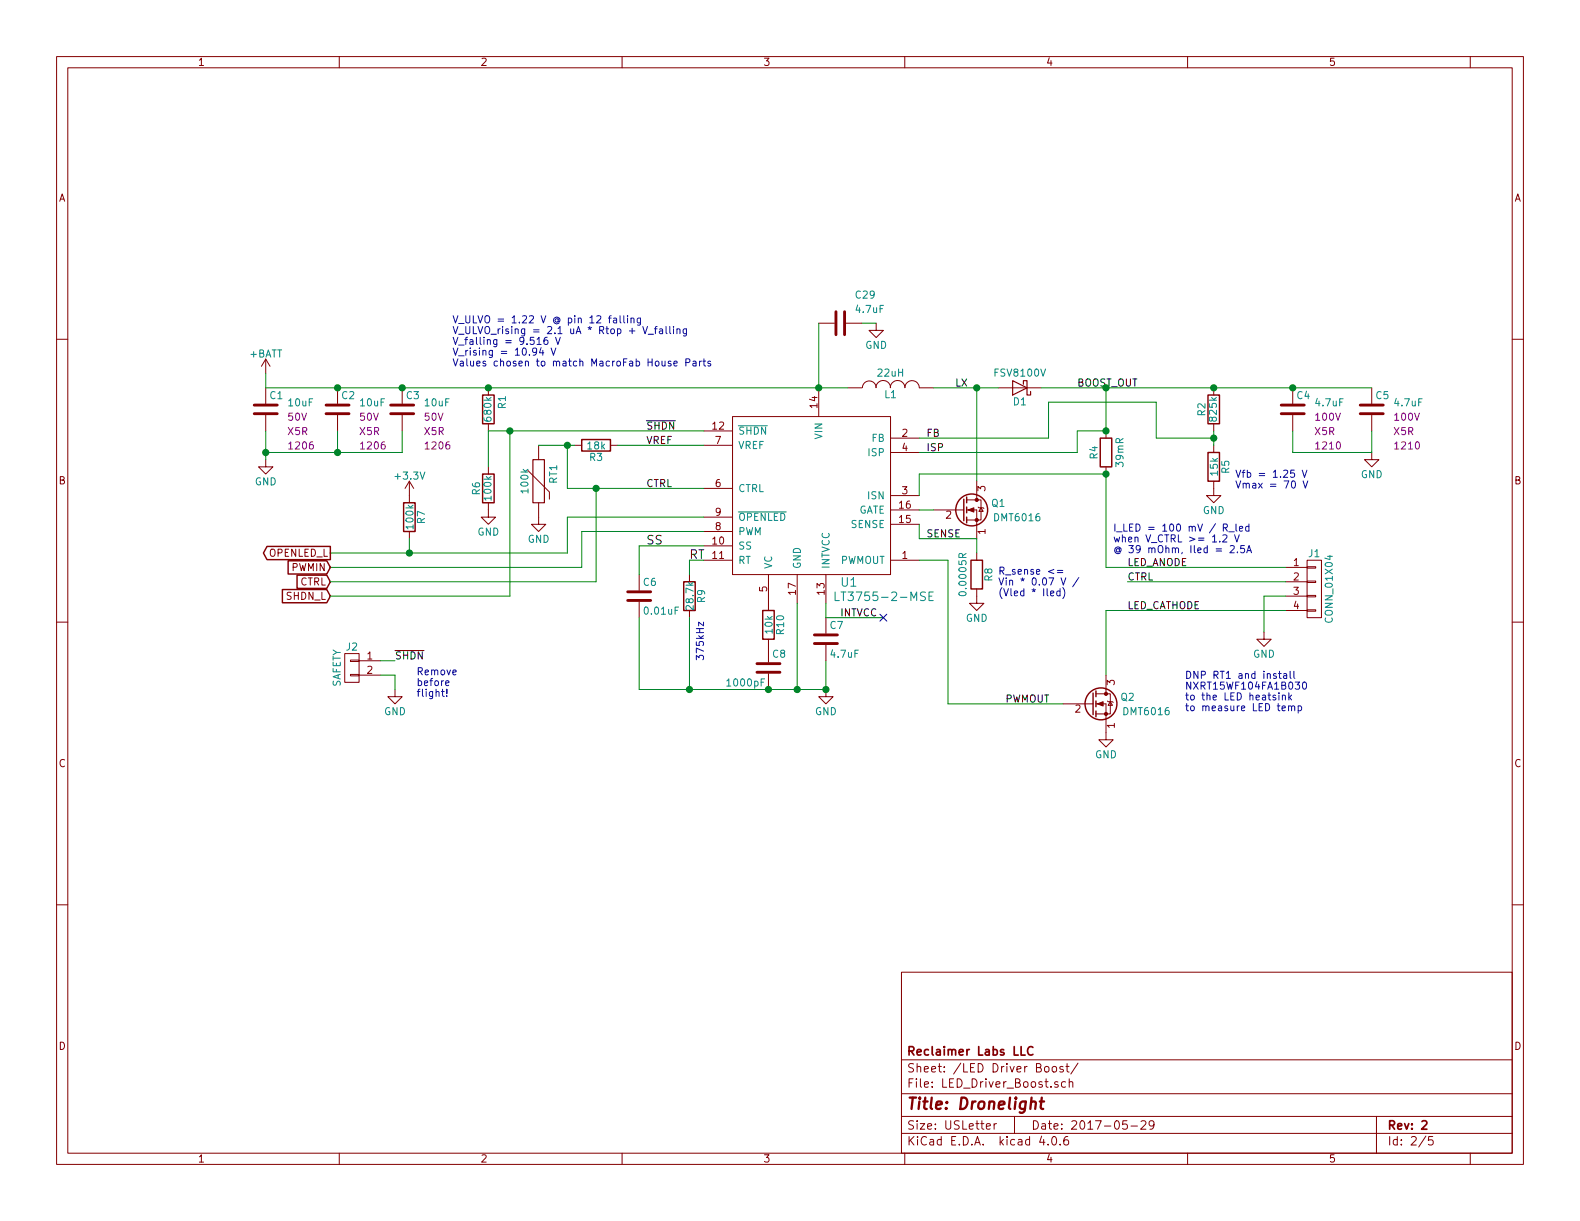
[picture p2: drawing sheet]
EESchema Schematic File Version 2
LIBS:dronelight-rescue
LIBS:Jason_Custom_Home
LIBS:power
LIBS:device
LIBS:transistors
LIBS:conn
LIBS:linear
LIBS:regul
LIBS:74xx
LIBS:cmos4000
LIBS:adc-dac
LIBS:memory
LIBS:xilinx
LIBS:microcontrollers
LIBS:dsp
LIBS:microchip
LIBS:analog_switches
LIBS:motorola
LIBS:texas
LIBS:intel
LIBS:audio
LIBS:interface
LIBS:digital-audio
LIBS:philips
LIBS:display
LIBS:cypress
LIBS:siliconi
LIBS:opto
LIBS:atmel
LIBS:contrib
LIBS:valves
LIBS:dronelight-cache
EELAYER 25 0
EELAYER END
$Descr USLetter 11000 8500
encoding utf-8
Sheet 2 5
Title "Dronelight"
Date "2017-05-29"
Rev "2"
Comp "Reclaimer Labs LLC"
Comment1 ""
Comment2 ""
Comment3 ""
Comment4 ""
$EndDescr
Text Label 5850 4300 0    50   ~ 0
INTVCC
$Comp
L +BATT #PWR01
U 1 1
P 1850 2600
F 0 "#PWR01" H 1850 2450 50  0001 C CNN
F 1 "+BATT" H 1850 2740 50  0000 C CNN
F 2 "" H 1850 2600 50  0000 C CNN
F 3 "" H 1850 2600 50  0000 C CNN
	1    1850 2600
	1    0    0    -1  
$EndComp
$Comp
L D_Schottky D1
U 1 1
P 7100 2700
F 0 "D1" H 7100 2800 50  0000 C CNN
F 1 "FSV8100V" H 7100 2600 50  0000 C CNN
F 2 "Reclaimer_Labs:TO-277_3L_Diode" H 7100 2700 50  0001 C CNN
F 3 "" H 7100 2700 50  0000 C CNN
F 4 "Fairchild-ON" H 7100 2700 60  0001 C CNN "Manufacturer"
F 5 "FSV8100V" H 7100 2700 60  0001 C CNN "Manufacturer Part Number"
F 6 "Digikey" H 7100 2700 60  0001 C CNN "Supplier 1"
F 7 "FSV8100VCT-ND" H 7100 2700 60  0001 C CNN "Supplier 1 Part Number"
	1    7100 2700
	-1   0    0    1   
$EndComp
$Comp
L INDUCTOR L1
U 1 1
P 6200 2700
F 0 "L1" V 6150 2700 50  0000 C CNN
F 1 "22uH" V 6300 2700 50  0000 C CNN
F 2 "Reclaimer_Labs:Inductor_DR127" H 6200 2700 50  0001 C CNN
F 3 "" H 6200 2700 50  0000 C CNN
F 4 "Eaton" V 6200 2700 60  0001 C CNN "Manufacturer"
F 5 "DR127-220-R" V 6200 2700 60  0001 C CNN "Manufacturer Part Number"
F 6 "Digikey" V 6200 2700 60  0001 C CNN "Supplier 1"
F 7 "513-1044-1-ND" V 6200 2700 60  0001 C CNN "Supplier 1 Part Number"
	1    6200 2700
	0    -1   -1   0   
$EndComp
$Comp
L LT3755-2-MSE U1
U 1 1
P 5650 3450
F 0 "U1" H 5850 2850 60  0000 L CNN
F 1 "LT3755-2-MSE" H 5800 2750 60  0000 L CNN
F 2 "Housings_SSOP:MSOP-16-1EP_3x4mm_Pitch0.5mm" H 5650 3450 60  0001 C CNN
F 3 "" H 5650 3450 60  0000 C CNN
F 4 "Linear" H 5650 3450 60  0001 C CNN "Manufacturer"
F 5 "LT3755EMSE-2#PBF" H 5650 3450 60  0001 C CNN "Manufacturer Part Number"
F 6 "Digikey" H 5650 3450 60  0001 C CNN "Supplier 1"
F 7 "LT3755EMSE-2#PBF-ND" H 5650 3450 60  0001 C CNN "Supplier 1 Part Number"
	1    5650 3450
	1    0    0    -1  
$EndComp
$Comp
L Q_NMOS_SGD Q1
U 1 1
P 6700 3550
F 0 "Q1" H 7000 3600 50  0000 R CNN
F 1 "DMT6016" H 7250 3500 50  0000 R CNN
F 2 "Reclaimer_Labs:POWERDI5060-8" H 6900 3650 50  0001 C CNN
F 3 "" H 6700 3550 50  0000 C CNN
F 4 "Diodes Inc" H 6700 3550 60  0001 C CNN "Manufacturer"
F 5 "DMT6016LPS-13" H 6700 3550 60  0001 C CNN "Manufacturer Part Number"
	1    6700 3550
	1    0    0    -1  
$EndComp
$Comp
L R R8
U 1 1
P 6800 4000
F 0 "R8" V 6880 4000 50  0000 C CNN
F 1 "0.0005R" V 6700 4000 50  0000 C CNN
F 2 "Reclaimer_Labs:CST0612" V 6730 4000 50  0001 C CNN
F 3 "" H 6800 4000 50  0000 C CNN
F 4 "Bourns" V 6800 4000 60  0001 C CNN "Manufacturer"
F 5 "CST0612-FC-R0005-E" V 6800 4000 60  0001 C CNN "Manufacturer Part Number"
	1    6800 4000
	1    0    0    -1  
$EndComp
$Comp
L GND #PWR02
U 1 1
P 6800 4150
F 0 "#PWR02" H 6800 3900 50  0001 C CNN
F 1 "GND" H 6800 4000 50  0000 C CNN
F 2 "" H 6800 4150 50  0000 C CNN
F 3 "" H 6800 4150 50  0000 C CNN
	1    6800 4150
	1    0    0    -1  
$EndComp
$Comp
L GND #PWR03
U 1 1
P 7700 5100
F 0 "#PWR03" H 7700 4850 50  0001 C CNN
F 1 "GND" H 7700 4950 50  0000 C CNN
F 2 "" H 7700 5100 50  0000 C CNN
F 3 "" H 7700 5100 50  0000 C CNN
	1    7700 5100
	1    0    0    -1  
$EndComp
$Comp
L GND #PWR04
U 1 1
P 8450 3400
F 0 "#PWR04" H 8450 3150 50  0001 C CNN
F 1 "GND" H 8450 3250 50  0000 C CNN
F 2 "" H 8450 3400 50  0000 C CNN
F 3 "" H 8450 3400 50  0000 C CNN
	1    8450 3400
	1    0    0    -1  
$EndComp
$Comp
L GND #PWR05
U 1 1
P 9550 3150
F 0 "#PWR05" H 9550 2900 50  0001 C CNN
F 1 "GND" H 9550 3000 50  0000 C CNN
F 2 "" H 9550 3150 50  0000 C CNN
F 3 "" H 9550 3150 50  0000 C CNN
	1    9550 3150
	1    0    0    -1  
$EndComp
$Comp
L C C7
U 1 1
P 5750 4450
F 0 "C7" H 5775 4550 50  0000 L CNN
F 1 "4.7uF" H 5775 4350 50  0000 L CNN
F 2 "Capacitors_SMD:C_0805" H 5788 4300 50  0001 C CNN
F 3 "" H 5750 4450 50  0000 C CNN
F 4 "Samsung" H 5750 4450 60  0001 C CNN "Manufacturer"
F 5 "CL21A475KOFNNNE" H 5750 4450 60  0001 C CNN "Manufacturer Part Number"
	1    5750 4450
	1    0    0    -1  
$EndComp
$Comp
L GND #PWR06
U 1 1
P 5750 4800
F 0 "#PWR06" H 5750 4550 50  0001 C CNN
F 1 "GND" H 5750 4650 50  0000 C CNN
F 2 "" H 5750 4800 50  0000 C CNN
F 3 "" H 5750 4800 50  0000 C CNN
	1    5750 4800
	1    0    0    -1  
$EndComp
$Comp
L C C8
U 1 1
P 5350 4650
F 0 "C8" H 5375 4750 50  0000 L CNN
F 1 "1000pF" H 5050 4550 50  0000 L CNN
F 2 "Capacitors_SMD:C_0603" H 5388 4500 50  0001 C CNN
F 3 "" H 5350 4650 50  0000 C CNN
F 4 "MacroFab" H 5350 4650 60  0001 C CNN "Manufacturer"
F 5 "MF-CAP-0603-1nF" H 5350 4650 60  0001 C CNN "Manufacturer Part Number"
	1    5350 4650
	1    0    0    -1  
$EndComp
$Comp
L R R9
U 1 1
P 4800 4150
F 0 "R9" V 4880 4150 50  0000 C CNN
F 1 "28.7k" V 4800 4150 50  0000 C CNN
F 2 "Resistors_SMD:R_0603" V 4730 4150 50  0001 C CNN
F 3 "" H 4800 4150 50  0000 C CNN
F 4 "Panasonic" V 4800 4150 60  0001 C CNN "Manufacturer"
F 5 "ERJ-3EKF2872V" V 4800 4150 60  0001 C CNN "Manufacturer Part Number"
F 6 "Digikey" V 4800 4150 60  0001 C CNN "Supplier 1"
F 7 "P28.7KHCT-ND" V 4800 4150 60  0001 C CNN "Supplier 1 Part Number"
	1    4800 4150
	1    0    0    -1  
$EndComp
$Comp
L C C6
U 1 1
P 4450 4150
F 0 "C6" H 4475 4250 50  0000 L CNN
F 1 "0.01uF" H 4475 4050 50  0000 L CNN
F 2 "Capacitors_SMD:C_0603" H 4488 4000 50  0001 C CNN
F 3 "" H 4450 4150 50  0000 C CNN
F 4 "MacroFab" H 4450 4150 60  0001 C CNN "Manufacturer"
F 5 "MF-CAP-0603-0.01uF" H 4450 4150 60  0001 C CNN "Manufacturer Part Number"
	1    4450 4150
	1    0    0    -1  
$EndComp
$Comp
L R R7
U 1 1
P 2850 3600
F 0 "R7" V 2930 3600 50  0000 C CNN
F 1 "100k" V 2850 3600 50  0000 C CNN
F 2 "Resistors_SMD:R_0603" V 2780 3600 50  0001 C CNN
F 3 "" H 2850 3600 50  0000 C CNN
F 4 "MacroFab" V 2850 3600 60  0001 C CNN "Manufacturer"
F 5 "MF-RES-0603-100K" V 2850 3600 60  0001 C CNN "Manufacturer Part Number"
	1    2850 3600
	1    0    0    -1  
$EndComp
$Comp
L PTC RT1
U 1 1
P 3750 3350
F 0 "RT1" V 3850 3400 50  0000 C CNN
F 1 "100k" V 3650 3350 50  0000 C CNN
F 2 "Resistors_SMD:R_0603" H 3750 3350 60  0001 C CNN
F 3 "" H 3750 3350 60  0000 C CNN
F 4 "Murata" V 3750 3350 60  0001 C CNN "Manufacturer"
F 5 "NCP18WF104J03RB" V 3750 3350 60  0001 C CNN "Manufacturer Part Number"
F 6 "Digikey" V 3750 3350 60  0001 C CNN "Supplier 1"
F 7 "490-2430-1-ND" V 3750 3350 60  0001 C CNN "Supplier 1 Part Number"
	1    3750 3350
	1    0    0    -1  
$EndComp
$Comp
L R R3
U 1 1
P 4150 3100
F 0 "R3" V 4230 3100 50  0000 C CNN
F 1 "18k" V 4150 3100 50  0000 C CNN
F 2 "Resistors_SMD:R_0603" V 4080 3100 50  0001 C CNN
F 3 "" H 4150 3100 50  0000 C CNN
F 4 "MacroFab" V 4150 3100 60  0001 C CNN "Manufacturer"
F 5 "MF-RES-0603-18K" V 4150 3100 60  0001 C CNN "Manufacturer Part Number"
	1    4150 3100
	0    1    1    0   
$EndComp
$Comp
L GND #PWR07
U 1 1
P 3750 3600
F 0 "#PWR07" H 3750 3350 50  0001 C CNN
F 1 "GND" H 3750 3450 50  0000 C CNN
F 2 "" H 3750 3600 50  0000 C CNN
F 3 "" H 3750 3600 50  0000 C CNN
	1    3750 3600
	1    0    0    -1  
$EndComp
$Comp
L R R6
U 1 1
P 3400 3400
F 0 "R6" V 3480 3400 50  0000 C CNN
F 1 "100k" V 3400 3400 50  0000 C CNN
F 2 "Resistors_SMD:R_0603" V 3330 3400 50  0001 C CNN
F 3 "" H 3400 3400 50  0000 C CNN
F 4 "MacroFab" V 3400 3400 60  0001 C CNN "Manufacturer"
F 5 "MF-RES-0603-100K" V 3400 3400 60  0001 C CNN "Manufacturer Part Number"
	1    3400 3400
	-1   0    0    1   
$EndComp
$Comp
L R R1
U 1 1
P 3400 2850
F 0 "R1" V 3300 2800 50  0000 C CNN
F 1 "680k" V 3400 2850 50  0000 C CNN
F 2 "Resistors_SMD:R_0603" V 3330 2850 50  0001 C CNN
F 3 "" H 3400 2850 50  0000 C CNN
F 4 "MacroFab" V 3400 2850 60  0001 C CNN "Manufacturer"
F 5 "MF-RES-0603-680K" V 3400 2850 60  0001 C CNN "Manufacturer Part Number"
	1    3400 2850
	-1   0    0    1   
$EndComp
$Comp
L GND #PWR08
U 1 1
P 3400 3550
F 0 "#PWR08" H 3400 3300 50  0001 C CNN
F 1 "GND" H 3400 3400 50  0000 C CNN
F 2 "" H 3400 3550 50  0000 C CNN
F 3 "" H 3400 3550 50  0000 C CNN
	1    3400 3550
	1    0    0    -1  
$EndComp
$Comp
L +3.3V #PWR09
U 1 1
P 2850 3450
F 0 "#PWR09" H 2850 3300 50  0001 C CNN
F 1 "+3.3V" H 2850 3590 50  0000 C CNN
F 2 "" H 2850 3450 50  0000 C CNN
F 3 "" H 2850 3450 50  0000 C CNN
	1    2850 3450
	1    0    0    -1  
$EndComp
Text Notes 4900 4600 1    50   ~ 0
375kHz
$Comp
L C C3
U 1 1
P 2800 2850
F 0 "C3" H 2825 2950 50  0000 L CNN
F 1 "10uF" H 2950 2900 50  0000 L CNN
F 2 "Capacitors_SMD:C_1206" H 2838 2700 50  0001 C CNN
F 3 "" H 2800 2850 50  0000 C CNN
F 4 "Samsung" H 2800 2850 60  0001 C CNN "Manufacturer"
F 5 "CL31A106MBHNNNE" H 2800 2850 60  0001 C CNN "Manufacturer Part Number"
F 6 "50V" H 2950 2800 50  0000 L CNN "Voltage"
F 7 "1206" H 2950 2600 50  0000 L CNN "DisplayFootprint"
F 8 "X5R" H 2950 2700 50  0000 L CNN "TempCo"
	1    2800 2850
	1    0    0    -1  
$EndComp
$Comp
L R R10
U 1 1
P 5350 4350
F 0 "R10" V 5430 4350 50  0000 C CNN
F 1 "10k" V 5350 4350 50  0000 C CNN
F 2 "Resistors_SMD:R_0603" V 5280 4350 50  0001 C CNN
F 3 "" H 5350 4350 50  0000 C CNN
F 4 "MacroFab" V 5350 4350 60  0001 C CNN "Manufacturer"
F 5 "MF-RES-0603-10K" V 5350 4350 60  0001 C CNN "Manufacturer Part Number"
	1    5350 4350
	1    0    0    -1  
$EndComp
$Comp
L R R2
U 1 1
P 8450 2850
F 0 "R2" V 8530 2850 50  0000 C CNN
F 1 "825k" V 8450 2850 50  0000 C CNN
F 2 "Resistors_SMD:R_0603" V 8380 2850 50  0001 C CNN
F 3 "" H 8450 2850 50  0000 C CNN
F 4 "MacroFab" V 8450 2850 60  0001 C CNN "Manufacturer"
F 5 "MF-RES-0603-825K" V 8450 2850 60  0001 C CNN "Manufacturer Part Number"
	1    8450 2850
	-1   0    0    1   
$EndComp
$Comp
L R R4
U 1 1
P 7700 3150
F 0 "R4" V 7780 3150 50  0000 C CNN
F 1 "39mR" V 7600 3150 50  0000 C CNN
F 2 "Resistors_SMD:R_0603" V 7630 3150 50  0001 C CNN
F 3 "" H 7700 3150 50  0000 C CNN
F 4 "Panasonic" V 7700 3150 60  0001 C CNN "Manufacturer"
F 5 "ERJ-3BWFR039V" V 7700 3150 60  0001 C CNN "Manufacturer Part Number"
	1    7700 3150
	-1   0    0    1   
$EndComp
$Comp
L R R5
U 1 1
P 8450 3250
F 0 "R5" V 8530 3250 50  0000 C CNN
F 1 "15k" V 8450 3250 50  0000 C CNN
F 2 "Resistors_SMD:R_0603" V 8380 3250 50  0001 C CNN
F 3 "" H 8450 3250 50  0000 C CNN
F 4 "MacroFab" V 8450 3250 60  0001 C CNN "Manufacturer"
F 5 "MF-RES-0603-15K" V 8450 3250 60  0001 C CNN "Manufacturer Part Number"
	1    8450 3250
	1    0    0    -1  
$EndComp
Text Notes 8600 3400 0    50   ~ 0
Vfb = 1.25 V\nVmax = 70 V
Text Label 4500 3400 0    50   ~ 0
CTRL
Text Label 4500 3000 0    50   ~ 0
~SHDN
Text Label 2750 4600 0    50   ~ 0
~SHDN
$Comp
L GND #PWR010
U 1 1
P 2750 4800
F 0 "#PWR010" H 2750 4550 50  0001 C CNN
F 1 "GND" H 2750 4650 50  0000 C CNN
F 2 "" H 2750 4800 50  0000 C CNN
F 3 "" H 2750 4800 50  0000 C CNN
	1    2750 4800
	1    0    0    -1  
$EndComp
$Comp
L CONN_01X02 J2
U 1 1
P 2450 4650
F 0 "J2" H 2450 4800 50  0000 C CNN
F 1 "SAFETY" V 2550 4650 50  0000 C CNN
F 2 "Socket_Strips:Socket_Strip_Straight_1x02_Pitch2.54mm" H 2450 4650 50  0001 C CNN
F 3 "" H 2450 4650 50  0000 C CNN
F 4 "MacroFab" H 2450 4650 60  0001 C CNN "Manufacturer"
F 5 "MF-CON-2.54mm-01x02" H 2450 4650 60  0001 C CNN "Manufacturer Part Number"
	1    2450 4650
	-1   0    0    -1  
$EndComp
Text Notes 2900 4850 0    50   ~ 0
Remove\nbefore\nflight!
Wire Wire Line
	5750 4300 6150 4300
Wire Wire Line
	5750 4300 5750 4200
Wire Wire Line
	6500 2700 6950 2700
Wire Wire Line
	6800 3350 6800 2700
Connection ~ 6800 2700
Wire Wire Line
	6500 3550 6400 3550
Wire Wire Line
	6800 3850 6800 3750
Wire Wire Line
	6800 3750 6400 3750
Wire Wire Line
	6400 3750 6400 3650
Wire Wire Line
	6400 3900 6600 3900
Wire Wire Line
	7700 2700 7700 3000
Wire Wire Line
	6400 3450 6400 3300
Wire Wire Line
	6400 3300 7700 3300
Wire Wire Line
	6400 3150 7500 3150
Wire Wire Line
	7500 3150 7500 3000
Connection ~ 7700 2700
Wire Wire Line
	8450 3000 8450 3100
Wire Wire Line
	8450 3050 8050 3050
Wire Wire Line
	8050 3050 8050 2800
Wire Wire Line
	8050 2800 7300 2800
Wire Wire Line
	7300 2800 7300 3050
Wire Wire Line
	7300 3050 6400 3050
Connection ~ 8450 3050
Connection ~ 8450 2700
Wire Wire Line
	5750 4800 5750 4600
Wire Wire Line
	5550 4800 5550 4200
Wire Wire Line
	4450 4800 5750 4800
Connection ~ 5550 4800
Connection ~ 5750 4800
Wire Wire Line
	4800 4300 4800 4800
Connection ~ 5350 4800
Wire Wire Line
	4900 3900 4800 3900
Wire Wire Line
	4800 3900 4800 4000
Wire Wire Line
	4450 3800 4900 3800
Connection ~ 4800 4800
Wire Wire Line
	4050 3700 4900 3700
Wire Wire Line
	3950 3400 4900 3400
Wire Wire Line
	3400 3000 4900 3000
Connection ~ 5700 2700
Wire Wire Line
	7500 3000 7700 3000
Connection ~ 7700 3000
Connection ~ 7700 3300
Wire Wire Line
	2750 4800 2750 4700
Wire Wire Line
	2750 4700 2650 4700
Wire Wire Line
	2650 4600 2750 4600
Wire Wire Line
	6600 3900 6600 4900
Wire Wire Line
	6600 4900 7400 4900
Text Label 7850 3950 0    50   ~ 0
LED_ANODE
Text Label 7850 4250 0    50   ~ 0
LED_CATHODE
Wire Wire Line
	4450 4800 4450 4300
Wire Wire Line
	4450 4000 4450 3800
$Comp
L CONN_01X04 J1
U 1 1
P 9150 4100
F 0 "J1" H 9150 4350 50  0000 C CNN
F 1 "CONN_01X04" V 9250 4100 50  0000 C CNN
F 2 "Reclaimer_Labs:Header_04x01_2.5mm_RA" H 9150 4100 50  0001 C CNN
F 3 "" H 9150 4100 50  0001 C CNN
F 4 "JST" H 9150 4100 60  0001 C CNN "Manufacturer"
F 5 "S4B-EH(LF)(SN)" H 9150 4100 60  0001 C CNN "Manufacturer Part Number"
	1    9150 4100
	1    0    0    -1  
$EndComp
Wire Wire Line
	7700 3300 7700 3950
Wire Wire Line
	7700 3950 8950 3950
Wire Wire Line
	8950 4250 7700 4250
Wire Wire Line
	7700 4250 7700 4700
Connection ~ 2850 3850
Text Label 4500 3100 0    50   ~ 0
VREF
Wire Wire Line
	3400 3000 3400 3250
Connection ~ 3400 2700
$Comp
L C C2
U 1 1
P 2350 2850
F 0 "C2" H 2375 2950 50  0000 L CNN
F 1 "10uF" H 2500 2900 50  0000 L CNN
F 2 "Capacitors_SMD:C_1206" H 2388 2700 50  0001 C CNN
F 3 "" H 2350 2850 50  0000 C CNN
F 4 "Samsung" H 2350 2850 60  0001 C CNN "Manufacturer"
F 5 "CL31A106MBHNNNE" H 2350 2850 60  0001 C CNN "Manufacturer Part Number"
F 6 "50V" H 2500 2800 50  0000 L CNN "Voltage"
F 7 "1206" H 2500 2600 50  0000 L CNN "DisplayFootprint"
F 8 "X5R" H 2500 2700 50  0000 L CNN "TempCo"
	1    2350 2850
	1    0    0    -1  
$EndComp
$Comp
L C C1
U 1 1
P 1850 2850
F 0 "C1" H 1875 2950 50  0000 L CNN
F 1 "10uF" H 2000 2900 50  0000 L CNN
F 2 "Capacitors_SMD:C_1206" H 1888 2700 50  0001 C CNN
F 3 "" H 1850 2850 50  0000 C CNN
F 4 "Samsung" H 1850 2850 60  0001 C CNN "Manufacturer"
F 5 "CL31A106MBHNNNE" H 1850 2850 60  0001 C CNN "Manufacturer Part Number"
F 6 "50V" H 2000 2800 50  0000 L CNN "Voltage"
F 7 "1206" H 2000 2600 50  0000 L CNN "DisplayFootprint"
F 8 "X5R" H 2000 2700 50  0000 L CNN "TempCo"
	1    1850 2850
	1    0    0    -1  
$EndComp
Wire Wire Line
	1850 2600 1850 2700
Wire Wire Line
	1850 2700 5900 2700
Connection ~ 2350 2700
$Comp
L GND #PWR011
U 1 1
P 1850 3200
F 0 "#PWR011" H 1850 2950 50  0001 C CNN
F 1 "GND" H 1850 3050 50  0000 C CNN
F 2 "" H 1850 3200 50  0000 C CNN
F 3 "" H 1850 3200 50  0000 C CNN
	1    1850 3200
	1    0    0    -1  
$EndComp
Wire Wire Line
	1850 3200 1850 3000
Wire Wire Line
	2350 3000 2350 3150
Wire Wire Line
	1850 3150 2800 3150
Connection ~ 1850 3150
Wire Wire Line
	2800 3150 2800 3000
Connection ~ 2350 3150
Connection ~ 2800 2700
$Comp
L C C4
U 1 1
P 9000 2850
F 0 "C4" H 9025 2950 50  0000 L CNN
F 1 "4.7uF" H 9150 2900 50  0000 L CNN
F 2 "Capacitors_SMD:C_1206" H 9038 2700 50  0001 C CNN
F 3 "" H 9000 2850 50  0000 C CNN
F 4 "Taiyo Yuden" H 9000 2850 60  0001 C CNN "Manufacturer"
F 5 "HMK325BJ475KM-PE" H 9000 2850 60  0001 C CNN "Manufacturer Part Number"
F 6 "100V" H 9150 2800 50  0000 L CNN "Voltage"
F 7 "1210" H 9150 2600 50  0000 L CNN "DisplayFootprint"
F 8 "X5R" H 9150 2700 50  0000 L CNN "TempCo"
	1    9000 2850
	1    0    0    -1  
$EndComp
$Comp
L C C5
U 1 1
P 9550 2850
F 0 "C5" H 9575 2950 50  0000 L CNN
F 1 "4.7uF" H 9700 2900 50  0000 L CNN
F 2 "Capacitors_SMD:C_1206" H 9588 2700 50  0001 C CNN
F 3 "" H 9550 2850 50  0000 C CNN
F 4 "Taiyo Yuden" H 9550 2850 60  0001 C CNN "Manufacturer"
F 5 "HMK325BJ475KM-PE" H 9550 2850 60  0001 C CNN "Manufacturer Part Number"
F 6 "100V" H 9700 2800 50  0000 L CNN "Voltage"
F 7 "1210" H 9700 2600 50  0000 L CNN "DisplayFootprint"
F 8 "X5R" H 9700 2700 50  0000 L CNN "TempCo"
	1    9550 2850
	1    0    0    -1  
$EndComp
Wire Wire Line
	9550 3150 9550 3000
Wire Wire Line
	9550 3150 9000 3150
Wire Wire Line
	9000 3150 9000 3000
Wire Wire Line
	7250 2700 9550 2700
Connection ~ 9000 2700
Wire Wire Line
	4300 3100 4900 3100
Wire Wire Line
	3950 3400 3950 3100
Wire Wire Line
	3750 3100 4000 3100
Connection ~ 3950 3100
Wire Wire Line
	2850 3750 2850 3850
Wire Wire Line
	2300 3850 3950 3850
Wire Wire Line
	3950 3850 3950 3600
Wire Wire Line
	3950 3600 4900 3600
Wire Wire Line
	4050 3700 4050 3950
Wire Wire Line
	4050 3950 2300 3950
Text GLabel 2300 3850 0    50   Output ~ 0
OPENLED_L
Text GLabel 2300 3950 0    50   Input ~ 0
PWMIN
Text GLabel 2300 4050 0    50   Input ~ 0
CTRL
Wire Wire Line
	2300 4050 4150 4050
Wire Wire Line
	4150 4050 4150 3400
Connection ~ 4150 3400
Text GLabel 2300 4150 0    50   Input ~ 0
SHDN_L
Wire Wire Line
	2300 4150 3550 4150
Wire Wire Line
	3550 4150 3550 3000
Connection ~ 3550 3000
Text Label 7000 4900 0    50   ~ 0
PWMOUT
NoConn ~ 6150 4300
Text Notes 3150 2550 0    50   ~ 0
V_ULVO = 1.22 V @ pin 12 falling\nV_ULVO_rising = 2.1 uA * Rtop + V_falling\nV_falling = 9.516 V\nV_rising = 10.94 V\nValues chosen to match MacroFab House Parts\n
Text Label 7850 4050 0    50   ~ 0
CTRL
$Comp
L GND #PWR012
U 1 1
P 8800 4400
F 0 "#PWR012" H 8800 4150 50  0001 C CNN
F 1 "GND" H 8800 4250 50  0000 C CNN
F 2 "" H 8800 4400 50  0000 C CNN
F 3 "" H 8800 4400 50  0000 C CNN
	1    8800 4400
	1    0    0    -1  
$EndComp
Wire Wire Line
	8800 4400 8800 4150
Wire Wire Line
	8800 4150 8950 4150
Wire Wire Line
	8950 4050 7850 4050
Text Notes 8250 4950 0    50   ~ 0
DNP RT1 and install \nNXRT15WF104FA1B030\nto the LED heatsink\nto measure LED temp
Text Notes 7750 3850 0    50   ~ 0
I_LED = 100 mV / R_led\nwhen V_CTRL >= 1.2 V\n@ 39 mOhm, Iled = 2.5A
Text Notes 6950 4150 0    50   ~ 0
R_sense <= \nVin * 0.07 V / \n(Vled * Iled)
$Comp
L Q_NMOS_SGD Q2
U 1 1
P 7600 4900
F 0 "Q2" H 7900 4950 50  0000 R CNN
F 1 "DMT6016" H 8150 4850 50  0000 R CNN
F 2 "Reclaimer_Labs:POWERDI5060-8" H 7800 5000 50  0001 C CNN
F 3 "" H 7600 4900 50  0000 C CNN
F 4 "Diodes Inc" H 7600 4900 60  0001 C CNN "Manufacturer"
F 5 "DMT6016LPS-13" H 7600 4900 60  0001 C CNN "Manufacturer Part Number"
	1    7600 4900
	1    0    0    -1  
$EndComp
$Comp
L C C29
U 1 1
P 5850 2250
F 0 "C29" V 5650 2350 50  0000 L CNN
F 1 "4.7uF" V 5750 2350 50  0000 L CNN
F 2 "Capacitors_SMD:C_0805" H 5888 2100 50  0001 C CNN
F 3 "" H 5850 2250 50  0000 C CNN
F 4 "Samsung" H 5850 2250 60  0001 C CNN "Manufacturer"
F 5 "CL21A475KOFNNNE" H 5850 2250 60  0001 C CNN "Manufacturer Part Number"
	1    5850 2250
	0    1    1    0   
$EndComp
$Comp
L GND #PWR013
U 1 1
P 6100 2250
F 0 "#PWR013" H 6100 2000 50  0001 C CNN
F 1 "GND" H 6100 2100 50  0000 C CNN
F 2 "" H 6100 2250 50  0000 C CNN
F 3 "" H 6100 2250 50  0000 C CNN
	1    6100 2250
	1    0    0    -1  
$EndComp
Wire Wire Line
	6000 2250 6100 2250
Wire Wire Line
	5700 2250 5700 2700
Text Label 4500 3800 0    60   ~ 0
SS
Text Label 4800 3900 0    60   ~ 0
RT
Text Label 6450 3750 0    50   ~ 0
SENSE
Text Label 6450 3050 0    50   ~ 0
FB
Text Label 6450 3150 0    50   ~ 0
ISP
Text Label 6650 2700 0    50   ~ 0
LX
Text Label 7500 2700 0    50   ~ 0
BOOST_OUT
$EndSCHEMATC
